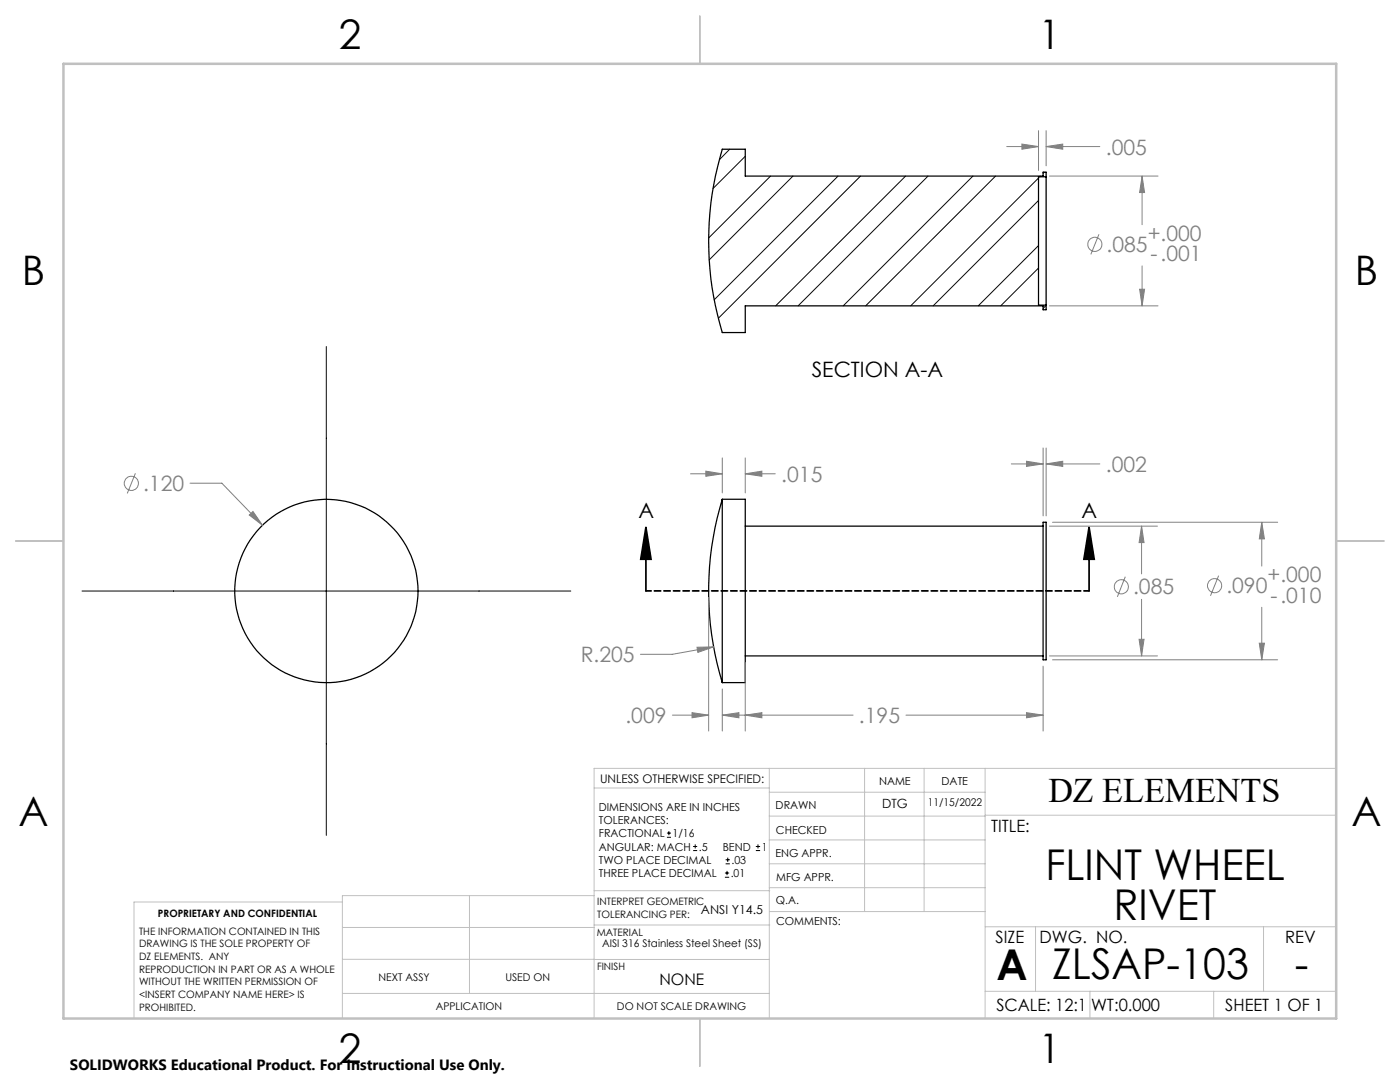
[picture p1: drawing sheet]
<svg xmlns="http://www.w3.org/2000/svg" width="279mm" height="216mm" viewBox="0 0 279 216" stroke-linecap="round" stroke-linejoin="round" font-family="sans-serif">
<g fill="none" stroke="#000" stroke-width=".25">
<path d="M208.8 35.3v-.9h-.6v.7h-59.5v-5.3h-4.6a62.9 62.9 0 0 0 0 36.6h4.6v-5.4h59.5v.8h.6v-.9M208.8 35.3v25.6M208.8 35.3h-1.5v25.6h1.5M144.1 99.6a62.8 62.8 0 0 0 0 36.6M144.1 99.6h4.6v36.6h-4.6M144.1 99.6v36.6M148.7 105h59.5M208.2 104.2h.6v27.5h-.6zM148.7 130.9h59.5"/>
<circle cx="65.1" cy="117.9" r="18.3"/>
</g>
<g fill="none" stroke="#000" stroke-width=".2">
<path d="M145.6 29.8l-2 2.1M148.7 31.2l-6.4 6.4M153.8 35.1l-12.4 12.4M158.3 35.1l-16.8 16.8M167.3 35.1l-24.8 24.7M171.7 35.1l-28.3 28.4M180.7 35.1l-25.9 25.9M185.2 35.1l-25.9 25.9M194.2 35.1l-25.9 25.9M198.7 35.1l-25.9 25.9M207.3 35.5l-25.5 25.5M207.6 35.1l-.1 .2"/>
<path d="M208.4 34.4l-.2 .2M207.3 49l-12.1 12M207.3 40l-21.1 21M207.3 53.5l-7.6 7.5M65.1 69.1v97.6M208.8 60.9l-.6 .7M16.4 117.9h97.5M133.1 167.1h.8M133.1 166.2h.8M133.5 165.8v.9M138.3 169.7h.8M138.3 168.9h.8"/>
<path d="M138.7 168.5v.8M144.7 175h.8M144.7 174.2h.8M144.8 172.4h.9M144.8 171.6h.9M145.1 173.8v.8M145.2 171.1v.9M150.8 169.7h.9M150.8 168.9h.9M151.3 168.5v.8"/>
</g>
<g fill="none" stroke="#808080" stroke-width=".2">
<path d="M200.9 29.2h6.4M203.9 28.8l3.4 .4-3.4 .6zM207.3 26.1v7.9M208.8 29.2l3.3-.4v1zM208.8 26.1v7M208.8 29.2h10.7M209.4 35.1h21.7M227.9 35.1l.5 3.3h-1zM227.9 35.1v9.7M219.3 46.7l-1.6 4.1M227.4 57.7h1l-.5 3.3zM227.9 53.1v7.9"/>
<path d="M209.4 61h21.7M27 94.4l-1.6 4.1M37.9 96.4h6.4l8.1 8.4M137.8 94.5h6.3M140.9 94l3.2 .5-3.2 .5zM144.1 91.4v7M148.7 94.5l3.3-.5v1zM148.7 91.4v7M148.7 94.5h6M201.8 92.6h6.4M204.9 92l3.3 .6-3.3 .5zM208.2 89.4v13.5"/>
<path d="M208.8 92.6l3.3-.6v1.1zM208.8 89.4v13.5M208.8 92.6h10.7M49.7 102.8l.8-.7 1.9 2.7zM141.4 119.2v26.7M209.4 105h21.6M210 104.2h45M224.6 115.1l-1.6 4M227.8 105l.5 3.3h-1zM227.8 105v9.5M227.8 119.6v11.3M243.2 114.9l-1.6 4"/>
<path d="M251.8 104.2l.5 3.3h-1zM251.8 104.2v8.8M139.1 129.2l3.3-.1-3.1 1.1zM142.4 129.1l-8.2 1.5h-6.4M144.1 137.5v8.4M148.7 132.2v13.7M208.2 132.9v13M209.4 130.9h21.6M210 131.7h45M227.3 127.6h1l-.5 3.3zM251.3 128.3h1l-.5 3.4zM251.8 121.2v10.5"/>
<path d="M134.2 142.7h7.2M138.1 142.2l3.3 .5-3.3 .5zM144.1 142.7l3.4-.5v1zM144.1 142.7h26.2M148.7 142.7l3.3-.5v1zM180.8 142.7h27.4M204.9 142.2l3.3 .5-3.3 .5z"/>
<circle cx="218.5" cy="48.8" r="1.41"/>
<circle cx="26.2" cy="96.4" r="1.42"/>
<circle cx="223.8" cy="117.1" r="1.41"/>
<circle cx="242.4" cy="116.9" r="1.42"/>
</g>
<path d="M128.9 105.2l1 6.4h-2zM128.9 105.2v12.7M217.3 105.2l1.1 6.4h-2.1zM217.3 105.2v12.7" fill="none" stroke="#000" stroke-width=".35"/>
<path d="M217.4 117.9h-88.5" fill="none" stroke="#000" stroke-width=".35" stroke-dasharray="1.3 .6" stroke-dashoffset=".2"/>
<g fill="none" stroke="#c0c0c0" stroke-width=".2">
<path d="M118.6 157.2h34.9M153.5 153.3v49.9M153.5 158.1h43.1M172.5 153.3v28.6M184.4 153.3v28.6M196.6 153.3v49.9M266.7 153.3h-148.1v49.9M68.3 180h-41.6v23.2M93.7 178.7v19.5M118.6 178.7h-50.3v24.5M118.6 177.7h35M153.5 167.6h43.1"/>
<path d="M153.5 162.8h43.1M153.5 172.4h43.1M153.5 177.1h43.1M196.6 162.7h70.1M68.3 198.2h85.2M68.3 191.4l85.2 .1M68.3 185.1h50.3M118.6 184.6h35M153.6 181.9h43M196.6 197.8h70.1M196.6 184.9h70.1M206.7 184.9v12.9"/>
<path d="M217.5 197.8v5.4M242.2 197.8v5.4M252.2 184.9v12.9"/>
</g>
<path d="M139.7 3.2v9.5M3.1 107.9h9.6M266.7 107.9h9.5M139.7 203.2v9.6" fill="none" stroke="#c0c0c0" stroke-width=".25"/>
<path d="M12.7 12.7h254v190.5h-254z" fill="none" stroke="#c0c0c0" stroke-width=".5"/>
<path d="M217.3 105.2l1.1 6.4h-2.1zM128.9 105.2l1 6.4h-2z" fill="#000"/>
<path d="M49.7 102.8l2.7 2-1.9-2.7zM139.1 129.2l.2 1 3.1-1.1zM148.7 142.7l3.3-.5v1zM204.9 142.2l3.3 .5-3.3 .5zM251.8 104.2l.5 3.3h-1zM251.3 128.3h1l-.5 3.4zM208.8 92.6l3.3-.6v1.1zM204.9 92l3.3 .6-3.3 .5zM148.7 94.5l3.3-.5v1zM140.9 94l3.2 .5-3.2 .5zM138.1 142.2l3.3 .5-3.3 .5zM144.1 142.7l3.4-.5v1zM227.8 105l.5 3.3h-1zM227.3 127.6h1l-.5 3.3zM203.9 28.8l3.4 .4-3.4 .6zM208.8 29.2l3.3-.4v1zM227.9 35.1l.5 3.3h-1zM227.4 57.7h1l-.5 3.3z" fill="#808080"/>
<g font-size="8.5">
<text x="208.6" y="175.5">FLINT WHEEL</text>
<text x="222.2" y="183.7">RIVET</text>
<text x="198.9" y="195.5">A</text>
<text x="210" y="195.4">ZLSAP-103</text>
<text x="258.4" y="195.4">-</text>
</g>
<g font-size="8.1">
<text x="67.6" y="9.7">2</text>
<text x="207.3" y="9.7">1</text>
<text x="4.4" y="57">B</text>
<text x="270.4" y="57">B</text>
<text x="3.7" y="164.9">A</text>
<text x="269.7" y="164.9">A</text>
<text x="67.6" y="212.2">2</text>
<text x="207.3" y="212.2">1</text>
</g>
<text font-size="6.9" x="209.2" y="160.1">DZ ELEMENTS</text>
<g font-size="4.2" fill="#808080">
<text x="220.7" y="30.8">.005</text>
<text x="220.8" y="50.3">.085</text>
<text x="229.1" y="48">+.000</text>
<text x="229.6" y="52.1">-.001</text>
<text x="220.7" y="94.1">.002</text>
<text x="28.6" y="98">.120</text>
<text x="155.9" y="96.1">.015</text>
<text x="226.1" y="118.6">.085</text>
<text x="244.7" y="118.4">.090</text>
<text x="253" y="116.1">+.000</text>
<text x="253.5" y="120.2">-.010</text>
<text x="115.9" y="132.2">R.205</text>
<text x="124.8" y="144.3">.009</text>
<text x="171.4" y="144.3">.195</text>
</g>
<g font-size="4.2">
<text x="162" y="75.2">SECTION A-A</text>
<text x="127.4" y="103.4">A</text>
<text x="215.9" y="103.4">A</text>
</g>
<g font-size="3.4">
<text x="197.8" y="166">TITLE:</text>
<text x="198.7" y="188.1">SIZE</text>
<text x="207.5" y="188.1">DWG. NO.</text>
<text x="256.5" y="188.2">REV</text>
<text x="198.8" y="201.7">SCALE: 12:1</text>
<text x="217.7" y="201.8">WT:0.000</text>
<text x="244.5" y="201.7">SHEET 1 OF 1</text>
</g>
<text font-size="3.2" x="131.6" y="196.6">NONE</text>
<text font-size="3" x="14" y="213.5">SOLIDWORKS Educational Product. For Instructional Use Only.</text>
<g font-size="2.5">
<text x="176" y="161.3">DTG</text>
<text x="139.9" y="182.5">ANSI Y14.5</text>
</g>
<text font-size="2.4" x="119.8" y="156.2">UNLESS OTHERWISE SPECIFIED:</text>
<g font-size="2.2">
<text x="119.5" y="161.8">DIMENSIONS ARE IN INCHES</text>
<text x="154.8" y="161.4">DRAWN</text>
<text x="175.4" y="156.6">NAME</text>
<text x="187.9" y="156.7">DATE</text>
<text x="119.5" y="164.4">TOLERANCES:</text>
<text x="119.5" y="167.1">FRACTIONAL</text>
<text x="134.2" y="167.1">1/16</text>
<text x="154.9" y="166.3">CHECKED</text>
<text x="119.5" y="172.4">TWO PLACE DECIMAL</text>
<text x="119.5" y="169.7">ANGULAR: MACH</text>
<text x="139.5" y="169.7">.5</text>
<text x="144.2" y="169.7">BEND</text>
<text x="146" y="172.4">.03</text>
<text x="152" y="169.7">1</text>
<text x="154.8" y="171">ENG APPR.</text>
<text x="119.5" y="175">THREE PLACE DECIMAL</text>
<text x="145.8" y="175">.01</text>
<text x="154.9" y="175.7">MFG APPR.</text>
<text x="154.9" y="180.4">Q.A.</text>
<text x="154.9" y="184.6">COMMENTS:</text>
</g>
<g font-size="2.1">
<text x="185.2" y="160.7">11/15/2022</text>
<text x="120.1" y="189">AISI 316 Stainless Steel Sheet (SS)</text>
<text x="75.5" y="195.7">NEXT ASSY</text>
<text x="100.9" y="195.7">USED ON</text>
<text x="86.9" y="201.5">APPLICATION</text>
<text x="123.1" y="201.6">DO NOT SCALE DRAWING</text>
</g>
<g font-size="2">
<text x="31.5" y="182.9">PROPRIETARY AND CONFIDENTIAL</text>
<text x="119.2" y="180.6">INTERPRET GEOMETRIC</text>
<text x="119.2" y="183.1">TOLERANCING PER:</text>
<text x="27.8" y="186.5">THE INFORMATION CONTAINED IN THIS</text>
<text x="27.8" y="189">DRAWING IS THE SOLE PROPERTY OF</text>
<text x="27.8" y="191.6">DZ ELEMENTS. ANY</text>
<text x="119.1" y="186.7">MATERIAL</text>
<text x="27.8" y="194.1">REPRODUCTION IN PART OR AS A WHOLE</text>
<text x="27.8" y="196.6">WITHOUT THE WRITTEN PERMISSION OF</text>
<text x="119.1" y="193.5">FINISH</text>
<text x="27.8" y="199.1">&lt;INSERT COMPANY NAME HERE&gt; IS</text>
<text x="27.8" y="201.7">PROHIBITED.</text>
</g>
</svg>
